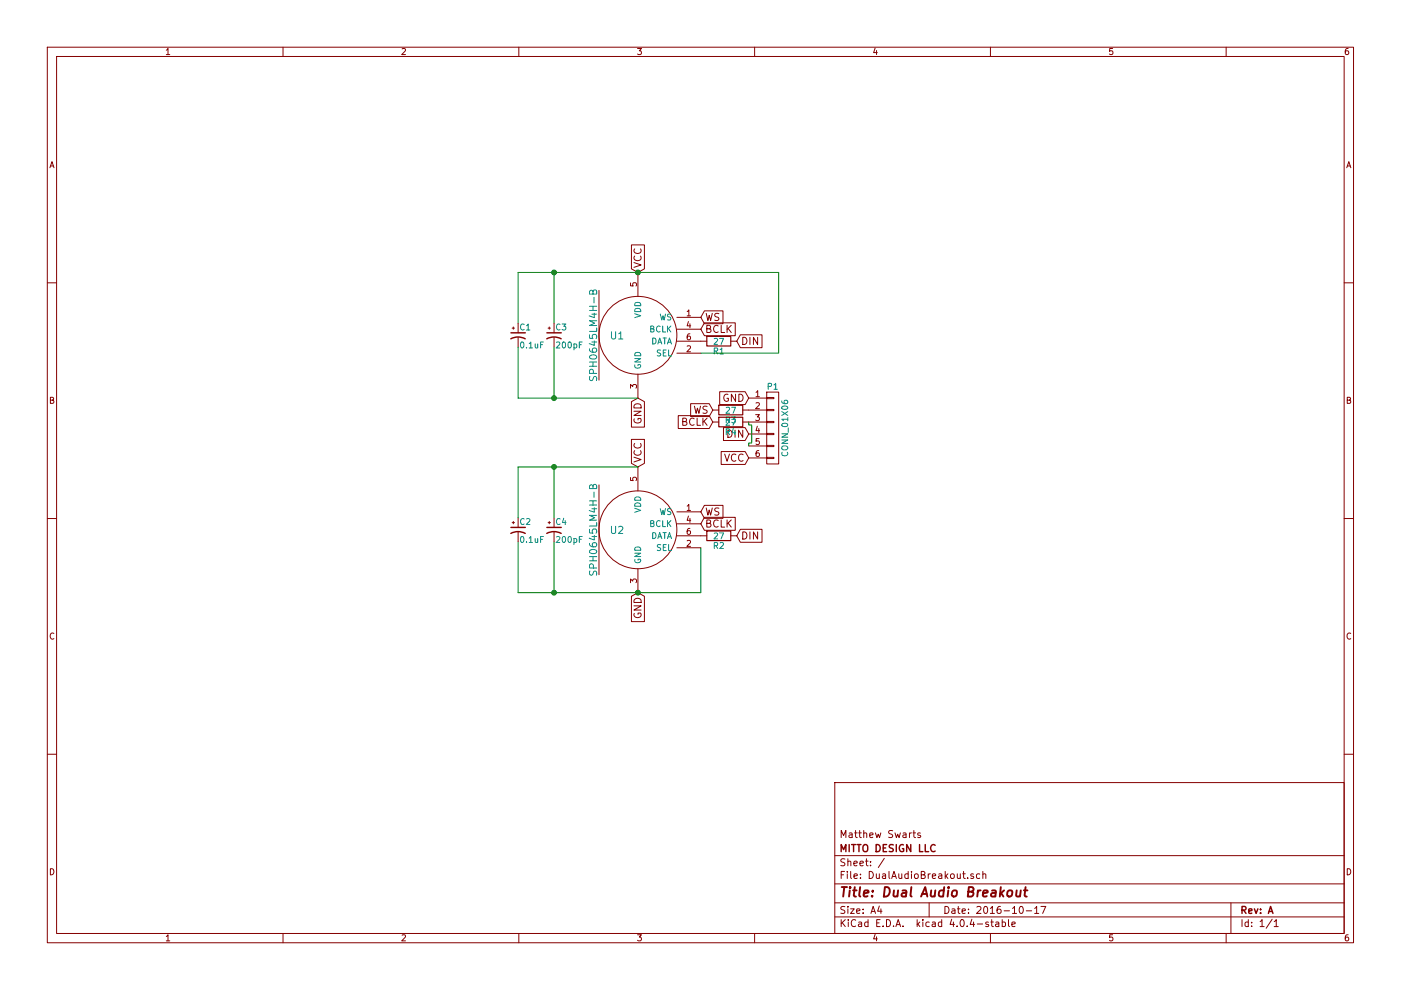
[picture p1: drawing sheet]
EESchema Schematic File Version 2
LIBS:power
LIBS:device
LIBS:transistors
LIBS:conn
LIBS:linear
LIBS:regul
LIBS:74xx
LIBS:cmos4000
LIBS:adc-dac
LIBS:memory
LIBS:xilinx
LIBS:microcontrollers
LIBS:dsp
LIBS:microchip
LIBS:analog_switches
LIBS:motorola
LIBS:texas
LIBS:intel
LIBS:audio
LIBS:interface
LIBS:digital-audio
LIBS:philips
LIBS:display
LIBS:cypress
LIBS:siliconi
LIBS:opto
LIBS:atmel
LIBS:contrib
LIBS:valves
LIBS:myParts
LIBS:ams1117-3
LIBS:esp8266-12e
LIBS:apa102c
EELAYER 25 0
EELAYER END
$Descr A4 11693 8268
encoding utf-8
Sheet 1 1
Title "Dual Audio Breakout"
Date "2016-10-17"
Rev "A"
Comp "MITTO DESIGN LLC"
Comment1 "Matthew Swarts"
Comment2 ""
Comment3 ""
Comment4 ""
$EndDescr
$Comp
L SPH0645LM4H-B U1
U 1 1
P 5325 2800
F 0 "U1" H 5150 2800 60  0000 C CNN
F 1 "SPH0645LM4H-B" V 4950 2800 60  0000 C CNN
F 2 "MyKiCadParts:SPH0645LM4H-B" H 5325 2800 60  0001 C CNN
F 3 "" H 5325 2800 60  0000 C CNN
	1    5325 2800
	1    0    0    -1  
$EndComp
$Comp
L SPH0645LM4H-B U2
U 1 1
P 5325 4425
F 0 "U2" H 5150 4425 60  0000 C CNN
F 1 "SPH0645LM4H-B" V 4950 4425 60  0000 C CNN
F 2 "MyKiCadParts:SPH0645LM4H-B" H 5325 4425 60  0001 C CNN
F 3 "" H 5325 4425 60  0000 C CNN
	1    5325 4425
	1    0    0    -1  
$EndComp
Text GLabel 5325 2275 1    60   Input ~ 0
VCC
Text GLabel 5325 3900 1    60   Input ~ 0
VCC
Text GLabel 5325 3325 3    60   Input ~ 0
GND
Text GLabel 5325 4950 3    60   Input ~ 0
GND
$Comp
L CP1_Small C3
U 1 1
P 4625 2800
F 0 "C3" H 4635 2870 50  0000 L CNN
F 1 "200pF" H 4635 2720 50  0000 L CNN
F 2 "Capacitors_SMD:C_0805" H 4625 2800 50  0001 C CNN
F 3 "" H 4625 2800 50  0000 C CNN
	1    4625 2800
	1    0    0    -1  
$EndComp
$Comp
L CP1_Small C1
U 1 1
P 4325 2800
F 0 "C1" H 4335 2870 50  0000 L CNN
F 1 "0.1uF" H 4335 2720 50  0000 L CNN
F 2 "Capacitors_SMD:C_0805" H 4325 2800 50  0001 C CNN
F 3 "" H 4325 2800 50  0000 C CNN
	1    4325 2800
	1    0    0    -1  
$EndComp
$Comp
L CP1_Small C4
U 1 1
P 4625 4425
F 0 "C4" H 4635 4495 50  0000 L CNN
F 1 "200pF" H 4635 4345 50  0000 L CNN
F 2 "Capacitors_SMD:C_0805" H 4625 4425 50  0001 C CNN
F 3 "" H 4625 4425 50  0000 C CNN
	1    4625 4425
	1    0    0    -1  
$EndComp
$Comp
L CP1_Small C2
U 1 1
P 4325 4425
F 0 "C2" H 4335 4495 50  0000 L CNN
F 1 "0.1uF" H 4335 4345 50  0000 L CNN
F 2 "Capacitors_SMD:C_0805" H 4325 4425 50  0001 C CNN
F 3 "" H 4325 4425 50  0000 C CNN
	1    4325 4425
	1    0    0    -1  
$EndComp
Text GLabel 6250 3825 0    60   Input ~ 0
VCC
Text GLabel 6250 3325 0    60   Input ~ 0
GND
Text GLabel 6250 3625 0    60   Input ~ 0
DIN
Text GLabel 5950 3525 0    60   Input ~ 0
BCLK
Text GLabel 5950 3425 0    60   Input ~ 0
WS
$Comp
L R R3
U 1 1
P 6100 3425
F 0 "R3" V 6180 3425 50  0000 C CNN
F 1 "27" V 6100 3425 50  0000 C CNN
F 2 "Resistors_SMD:R_0805" V 6030 3425 50  0001 C CNN
F 3 "" H 6100 3425 50  0000 C CNN
	1    6100 3425
	0    1    1    0   
$EndComp
$Comp
L R R4
U 1 1
P 6100 3525
F 0 "R4" V 6180 3525 50  0000 C CNN
F 1 "27" V 6100 3525 50  0000 C CNN
F 2 "Resistors_SMD:R_0805" V 6030 3525 50  0001 C CNN
F 3 "" H 6100 3525 50  0000 C CNN
	1    6100 3525
	0    1    1    0   
$EndComp
$Comp
L R R1
U 1 1
P 6000 2850
F 0 "R1" V 6080 2850 50  0000 C CNN
F 1 "27" V 6000 2850 50  0000 C CNN
F 2 "Resistors_SMD:R_0805" V 5930 2850 50  0001 C CNN
F 3 "" H 6000 2850 50  0000 C CNN
	1    6000 2850
	0    1    1    0   
$EndComp
$Comp
L R R2
U 1 1
P 6000 4475
F 0 "R2" V 6080 4475 50  0000 C CNN
F 1 "27" V 6000 4475 50  0000 C CNN
F 2 "Resistors_SMD:R_0805" V 5930 4475 50  0001 C CNN
F 3 "" H 6000 4475 50  0000 C CNN
	1    6000 4475
	0    1    1    0   
$EndComp
Text GLabel 6150 2850 2    60   Input ~ 0
DIN
Text GLabel 6150 4475 2    60   Input ~ 0
DIN
Text GLabel 5850 2650 2    60   Input ~ 0
WS
Text GLabel 5850 4275 2    60   Input ~ 0
WS
Text GLabel 5850 2750 2    60   Input ~ 0
BCLK
Text GLabel 5850 4375 2    60   Input ~ 0
BCLK
Wire Wire Line
	4625 2900 4625 3325
Wire Wire Line
	4325 3325 5325 3325
Wire Wire Line
	4325 2900 4325 3325
Connection ~ 4625 3325
Wire Wire Line
	4625 2700 4625 2275
Wire Wire Line
	4325 2275 6500 2275
Wire Wire Line
	4325 2700 4325 2275
Connection ~ 4625 2275
Wire Wire Line
	4325 3900 5325 3900
Wire Wire Line
	4625 3900 4625 4325
Wire Wire Line
	4325 3900 4325 4325
Connection ~ 4625 3900
Wire Wire Line
	4625 4525 4625 4950
Wire Wire Line
	4325 4950 5850 4950
Wire Wire Line
	4325 4525 4325 4950
Connection ~ 4625 4950
Wire Wire Line
	5850 2950 6500 2950
Wire Wire Line
	6500 2950 6500 2275
Connection ~ 5325 2275
Wire Wire Line
	5850 4950 5850 4575
Connection ~ 5325 4950
$Comp
L CONN_01X06 P1
U 1 1
P 6450 3575
F 0 "P1" H 6450 3925 50  0000 C CNN
F 1 "CONN_01X06" V 6550 3575 50  0000 C CNN
F 2 "Pin_Headers:Pin_Header_Straight_1x06" H 6450 3575 50  0001 C CNN
F 3 "" H 6450 3575 50  0000 C CNN
	1    6450 3575
	1    0    0    -1  
$EndComp
Wire Wire Line
	6250 3525 6250 3550
Wire Wire Line
	6250 3550 6275 3550
Wire Wire Line
	6275 3550 6275 3700
Wire Wire Line
	6275 3700 6250 3700
Wire Wire Line
	6250 3700 6250 3725
$EndSCHEMATC
